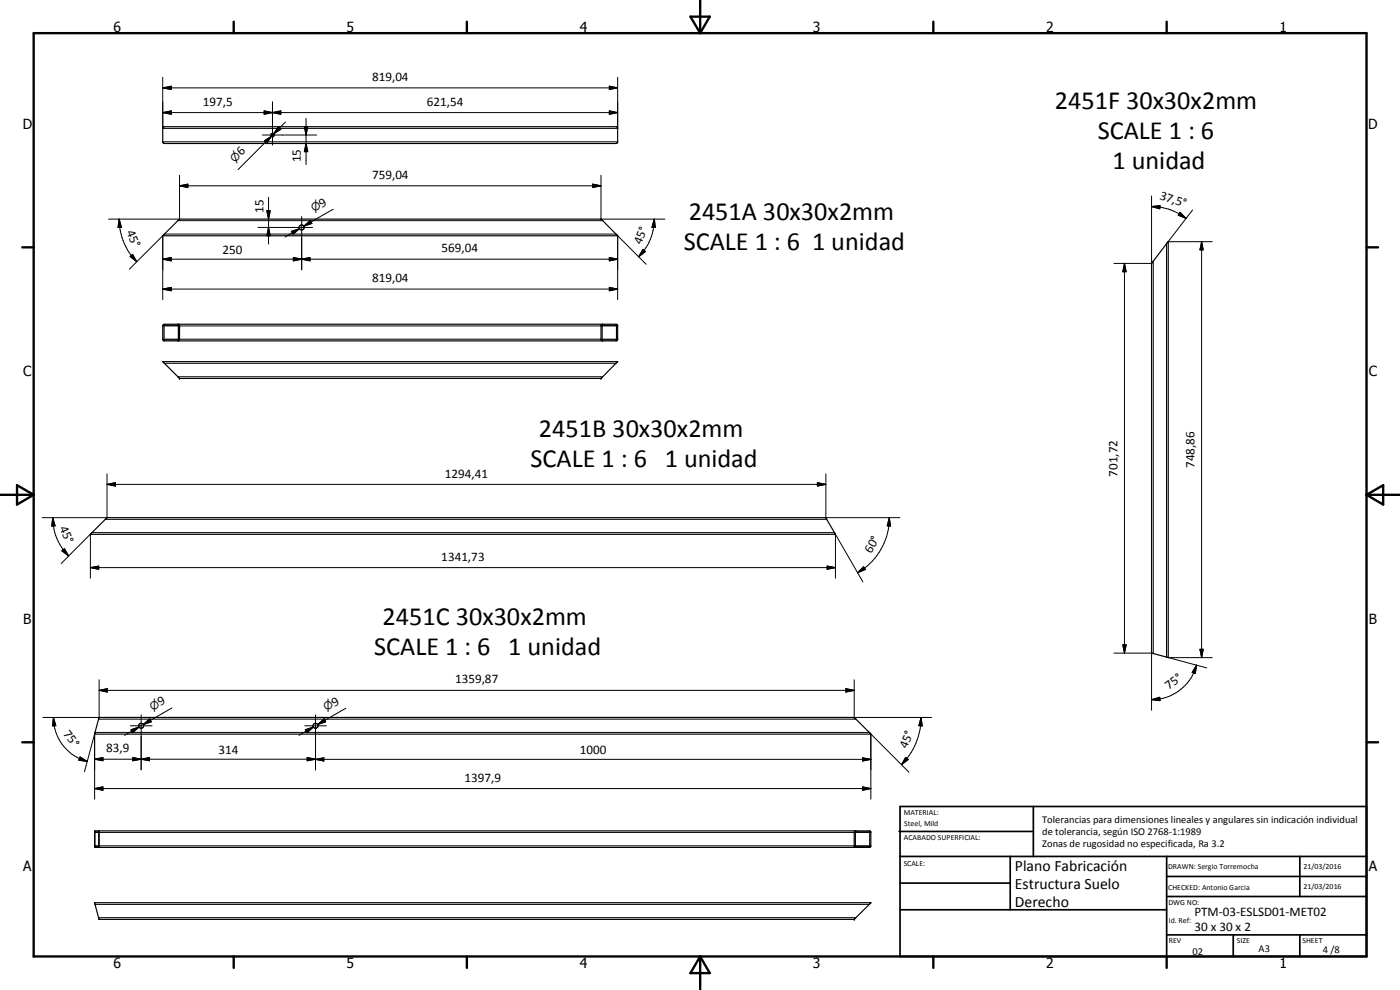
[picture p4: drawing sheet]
<svg xmlns="http://www.w3.org/2000/svg" width="420mm" height="297mm" viewBox="0 0 420 297" stroke-linecap="round" stroke-linejoin="round" font-family="sans-serif">
<g fill="none" stroke="#000" stroke-width=".35">
<path d="M48.9 38.3l.3-.3h135.8l.4 .4v4.3l-.5 .4h-135.6l-.5-.6zM48.8 70.7h136.6l-5-5h-126.5l-5 5M48.9 97.5l.4-.2h135.6l.5 .4v4.2l-.4 .4h-135.8l-.4-.5zM49.2 97.7h4.3v4.2h-4.3zM53.4 97.3l.5 .4v4.2l-.4 .4M180.7 97.7v4.2l.2 .1 4.1-.1v-4.2M180.8 97.7h4.2M180.8 97.7h-.1M180.9 97.3l-.5 .4v4.2l.4 .4M185 97.7h.1M48.8 108.5h136.6l-5 5h-126.5zM27.5 159.9l4.6-4.6h215.8l2.8 5h-223.6z"/>
<path d="M350.6 197.3l-5-1.3v-117l5-6.5v124.8M29.7 215.3h226.7l5 5h-233zM28.4 249.3h232.6l.4 .3v4.3l-.4 .4h-232.5zM28.5 249.6h1.1v4.3h-1.1zM28.5 249.6h.1M29.6 249.3h.1M29.7 249.3l-.1 5M256.7 249.3l-.3 .3v4.3l.3 .4M256.8 249.6h4.1v4.3l-4.2-.1zM28.4 270.8l233 .1-5 4.9h-226.7zM261.4 270.9h-.1"/>
<circle cx="81.8" cy="40.5" r=".51"/>
<circle cx="90.5" cy="68.2" r=".76"/>
<circle cx="42.4" cy="217.8" r=".76"/>
<circle cx="94.7" cy="217.8" r=".75"/>
</g>
<g fill="#000">
<circle cx="53.9" cy="65.7" r=".18"/>
<circle cx="180.4" cy="65.7" r=".18"/>
<circle cx="185.4" cy="70.7" r=".18"/>
<circle cx="350.6" cy="72.5" r=".18"/>
<circle cx="53.9" cy="113.5" r=".18"/>
<circle cx="180.4" cy="113.5" r=".18"/>
<circle cx="27.1" cy="160.3" r=".18"/>
<circle cx="250.7" cy="160.3" r=".18"/>
<circle cx="256.4" cy="215.3" r=".18"/>
<circle cx="261.4" cy="220.3" r=".18"/>
<circle cx="256.4" cy="275.8" r=".18"/>
</g>
<g fill="none" stroke="#000" stroke-width=".3">
<path d="M48.8 26.4l2.6-.5v.9zM48.8 33.8l2.6-.5v1zM48.8 23.2v15.3h136.6v-15.3M48.8 26.4h136.6M48.8 33.8h136.6M79.3 33.3l2.5 .5-2.5 .5zM79.3 33.3l5 1v-1l-5 1zM81.8 33.8l2.5-.5v1zM81.8 30.6v12.9M83.6 38.1l.7 .7-2.2 1.4zM85.7 36.6l-3.6 3.6M91.3 38h1.1l-.5 2.5z"/>
<path d="M91.9 35.5v13.9M182.9 25.9l2.5 .5-2.5 .4zM182.9 33.3l2.5 .5-2.5 .5zM48.8 42.5h136.6M53.9 55.8l2.5-.6v1.1zM53.9 55.8h126.5M53.9 52.6v13.1h-21.3M78.8 40.5h16.2M79.3 42.3l2.1-1.4-1.4 2.1zM80.6 59.2v14M81.4 40.9l-10 10M91.9 43.1l.5 2.4h-1.1z"/>
<path d="M177.9 55.2l2.5 .6-2.5 .5zM180.4 52.6v13.1h19.1M345.6 58.8v20.2h-11.3M35.8 65.7l.6 2.5h-1zM35.8 65.7a18.1 18.1 0 0 0 5.3 12.8M39.1 77l.7-.7 1.3 2.2zM48.8 77.8l2.6-.5v1zM48.8 70.7v19.2M48.8 77.8h136.6M53.4 66.2h127.5M77.4 68.2h16.4M80.1 63.2h1l-.5 2.5z"/>
<path d="M80.6 68.2l.5 2.5h-1zM87.4 69.4l2.5-.8-1.9 1.7zM88 77.3l2.5 .5-2.5 .5zM88 77.3l5 1v-1l-5 1zM89.9 68.6l-4.4 2.5M90.5 77.8l2.5-.5v1zM90.5 65v15.9M91.2 67.9l1.9-1.7 .5 .9zM93.4 66.6l-2.2 1.3M100 62.8l-8.8 5.1M182.9 77.3l2.5 .5-2.5 .5zM185.4 70.7v19.2"/>
<path d="M192.9 74.8l.8 .7-2 1.5zM193.9 79.3l-9-9.1h-135.6l-10.5 10.6M196.4 65.7l.3 2.5h-1zM196.4 65.7a15.9 15.9 0 0 1-4.7 11.3M337.5 79l.5 2.5h-1zM337.5 79v117M345.6 62l2.5-.3v1zM345.6 62a16.6 16.6 0 0 1 10.4 3.5M346.1 78.4v117.7M350.6 72.5h13.2M354.1 63.7l1.9 1.8-2.4-.9zM357.9 63l-7.8 10.2v123.9l12.1 3.3"/>
<path d="M360.6 72.5l.5 2.5h-1zM360.6 72.5v124.8M48.8 86.7l2.6-.5v1zM48.8 86.7h136.6M49.2 97.8h4.3M53.9 97.8h126.5M180.7 97.8h4.3M182.9 86.2l2.5 .5-2.5 .5zM49.2 101.8h4.3M49.3 109h135.6M53.4 113h127.5M53.9 101.8h126.5"/>
<path d="M180.7 101.8h4.3M15.8 155.3l.7 2.5-1 .1zM15.8 155.3a16.1 16.1 0 0 0 4.8 11.5M31.6 155.8h216.5M32.1 145.3l2.5-.5v1zM32.1 142.2v13.1h-19.5M32.1 145.3h215.8M245.3 144.8l2.6 .5-2.6 .5zM247.9 142.2v13.1h22.2M266.9 155.3l.3 2.6-.9-.1zM266.9 155.3a19 19 0 0 1-9.5 16.5M18.4 169.1l9.2-9.3h222.8l8.6 14.8"/>
<path d="M18.6 165.3l.7-.7 1.3 2.2zM27.1 170.3l2.5-.5v1zM27.1 170.3h223.6M27.1 160.3v13.2M248.2 169.8l2.5 .5-2.5 .5zM250.7 160.3v13.2M257.4 171.8l1.8-1.7 .5 .8zM259.2 170.1l.5 .8-2.3 .9zM334.3 196h11.3v17.1M337 193.5h1l-.5 2.5zM350.6 197.3h13.2M359.1 199.6l-.4 2.5-.9-.3z"/>
<path d="M359.1 199.6a14 14 0 0 1-13.5 10.3M360.1 194.8h1l-.5 2.5zM16 215.3l.8 2.4-1 .1zM16 215.3a13.7 13.7 0 0 0 4.9 10.5l2.9 1.8 2.4 .9M29.6 215.8h227.3M29.7 207.1l2.5-.5v1zM29.7 207.1h226.7M29.7 204v11.3h-16.8M39.1 217.8h6.5M39.3 218.9l2.4-.8-1.9 1.7zM41.7 218.1l-4.3 2.5M42.4 214.5v16.5"/>
<path d="M43 217.4l1.9-1.7 .5 .9zM45.2 216.2l-2.2 1.2M51.6 212.4l-8.6 5M91.5 217.8h6.4M91.6 218.9l2.5-.8-2 1.7zM94.1 218.1l-4.4 2.5M94.7 214.5v16.5M95.3 217.4l2-1.7 .4 .9zM97.5 216.2l-2.2 1.2M103.8 212.5l-8.5 4.9M253.9 206.6l2.5 .5-2.5 .5zM256.4 204v11.3h23.2"/>
<path d="M276.4 215.3l.4 2.5-1.1-.1zM276.4 215.3a20 20 0 0 1-5.9 14.1M345.6 209.9l2.5-.7v1zM24 227.1l2.2 1.4-2.5-.4zM25.3 231.6l3.2-11.8h232.4l11.9 11.9M28.4 236.6l2.5-.5v1zM28.4 227.8l2.5-.5v1zM28.4 236.6h233M28.4 220.3v19.5M28.4 227.8h66.3M39.9 227.3l2.5 .5-2.5 .5zM42.4 227.8l2.5-.5v1z"/>
<path d="M92.2 227.3l2.5 .5-2.5 .5zM92.2 227.3l5 1v-.9l-5 .9zM94.7 227.8l2.5-.4v.9zM94.7 227.8h166.7M258.9 236.1l2.5 .5-2.5 .5zM258.9 227.4l2.5 .4-2.5 .5zM261.4 220.3v19.5M271.8 227.2l.8 .7-2.1 1.5zM28.5 249.8h1.1M28.5 253.8h1.1M29.7 249.8h226.7M29.7 253.8h226.7"/>
<path d="M256.7 249.8h4.3M256.7 253.8h4.3M28.5 271.4h232.4M29.6 275.3h227.3"/>
</g>
<g fill="none" stroke="#000" stroke-width=".71">
<path d="M10.1 9.9h400v277.1h-400zM70.1 6.5v3.4M140.1 6.5v3.4M207.2 5h5.8l-2.9 4.9zM210.1 0v9.9M280.1 6.5v3.4M350.1 6.5v3.4M6.7 74.2h3.4M410.1 74.2h3.5M.1 148.5h10M5.1 145.6l5 2.9-5 2.9zM410.1 148.5h10"/>
<path d="M410.1 148.5l5-2.9v5.8zM6.7 222.7h3.4M410.1 222.7h3.5M70.1 287v3.4M140.1 287v3.4M210.1 287v10M210.1 287l2.9 5h-5.8zM280.1 287v3.4M350.1 287v3.4"/>
</g>
<g fill="none" stroke="#000" stroke-width=".51">
<path d="M269.8 249.5h40.3M270.1 242h140v45h-140zM270.1 257h140M303.2 257v16M310.1 242v15M350.1 257v30M390.1 257v12M270.1 265h33.1M270.1 273h80M350.1 269h60M350.1 263h60M350.1 280.5h60"/>
<path d="M370.1 280.5v6.5M390.1 280.5v6.5"/>
</g>
<g fill="#000">
<path d="M48.8 26.4l2.6-.5v.9zM48.8 33.8l2.6-.5v1zM79.3 33.3l2.5 .5-2.5 .5zM83.6 38.1l.7 .7-2.2 1.4zM81.8 33.8l2.5-.5v1zM91.3 38h1.1l-.5 2.5zM182.9 25.9l2.5 .5-2.5 .4zM182.9 33.3l2.5 .5-2.5 .5zM53.9 55.8l2.5-.6v1.1zM79.3 42.3l2.1-1.4-1.4 2.1zM91.9 43.1l.5 2.4h-1.1zM177.9 55.2l2.5 .6-2.5 .5z"/>
<path d="M35.8 65.7l.6 2.5h-1zM39.1 77l.7-.7 1.3 2.2zM48.8 77.8l2.6-.5v1zM80.1 63.2h1l-.5 2.5zM80.6 68.2l.5 2.5h-1zM87.4 69.4l2.5-.8-1.9 1.7zM88 77.3l2.5 .5-2.5 .5zM90.5 77.8l2.5-.5v1zM91.2 67.9l1.9-1.7 .5 .9zM182.9 77.3l2.5 .5-2.5 .5zM192.9 74.8l.8 .7-2 1.5zM196.4 65.7l.3 2.5h-1z"/>
<path d="M345.6 62l2.5-.3v1zM354.1 63.7l1.9 1.8-2.4-.9zM360.6 72.5l.5 2.5h-1zM48.8 86.7l2.6-.5v1zM182.9 86.2l2.5 .5-2.5 .5zM337.5 79l.5 2.5h-1zM15.8 155.3l.7 2.5-1 .1zM32.1 145.3l2.5-.5v1zM245.3 144.8l2.6 .5-2.6 .5zM266.9 155.3l.3 2.6-.9-.1zM18.6 165.3l.7-.7 1.3 2.2zM27.1 170.3l2.5-.5v1z"/>
<path d="M248.2 169.8l2.5 .5-2.5 .5zM257.4 171.8l1.8-1.7 .5 .8zM337 193.5h1l-.5 2.5zM360.1 194.8h1l-.5 2.5zM16 215.3l.8 2.4-1 .1zM29.7 207.1l2.5-.5v1zM39.3 218.9l2.4-.8-1.9 1.7zM43 217.4l1.9-1.7 .5 .9zM91.6 218.9l2.5-.8-2 1.7zM95.3 217.4l2-1.7 .4 .9zM253.9 206.6l2.5 .5-2.5 .5zM276.4 215.3l.4 2.5-1.1-.1z"/>
<path d="M345.6 209.9l2.5-.7v1zM359.1 199.6l-.4 2.5-.9-.3zM24 227.1l2.2 1.4-2.5-.4zM28.4 236.6l2.5-.5v1zM28.4 227.8l2.5-.5v1zM39.9 227.3l2.5 .5-2.5 .5zM42.4 227.8l2.5-.5v1zM92.2 227.3l2.5 .5-2.5 .5zM94.7 227.8l2.5-.4v.9zM258.9 236.1l2.5 .5-2.5 .5zM258.9 227.4l2.5 .4-2.5 .5zM271.8 227.2l.8 .7-2.1 1.5z"/>
</g>
<g font-size="7.9">
<text x="316.6" y="32.7">2451F 30x30x2mm</text>
<text x="329.4" y="41.7">SCALE 1 : 6</text>
<text x="333.9" y="50.7">1 unidad</text>
<text x="206.7" y="66.1">2451A 30x30x2mm</text>
<text x="205.2" y="75.1">SCALE 1 : 6 1 unidad</text>
<text x="161.7" y="131">2451B 30x30x2mm</text>
<text x="159.2" y="140">SCALE 1 : 6 1 unidad</text>
<text x="114.8" y="187.7">2451C 30x30x2mm</text>
<text x="112.3" y="196.6">SCALE 1 : 6 1 unidad</text>
</g>
<g font-size="4.7">
<text x="304.6" y="261.2">Plano Fabricación</text>
<text x="304.6" y="266.6">Estructura Suelo</text>
<text x="304.6" y="272">Derecho</text>
</g>
<g font-size="4.2">
<text x="34" y="9.6">6</text>
<text x="104" y="9.6">5</text>
<text x="174" y="9.6">4</text>
<text x="244" y="9.6">3</text>
<text x="314" y="9.6">2</text>
<text x="384" y="9.6">1</text>
<text x="6.8" y="38.7">D</text>
<text x="410.6" y="38.7">D</text>
<text x="7" y="112.9">C</text>
<text x="410.8" y="112.9">C</text>
<text x="7" y="187.1">B</text>
<text x="410.8" y="187.1">B</text>
<text x="7" y="261.4">A</text>
<text x="410.8" y="261.4">A</text>
<text x="34" y="290.4">6</text>
<text x="104" y="290.4">5</text>
<text x="174" y="290.4">4</text>
<text x="244" y="290.4">3</text>
<text x="314" y="290.4">2</text>
<text x="384" y="290.4">1</text>
</g>
<g font-size="3.9">
<text x="111.7" y="24.3">819,04</text>
<text x="60.9" y="31.7">197,5</text>
<text x="128.1" y="31.7">621,54</text>
<text x="72.5" y="46.9" transform="rotate(-45 72.5 46.9)">6</text>
<text x="90.3" y="48.7" transform="rotate(-90 90.3 48.7)">15</text>
<text x="111.7" y="53.7">759,04</text>
<text x="347.8" y="59.6" transform="rotate(19 347.8 59.6)">37,5°</text>
<text x="79.1" y="64" transform="rotate(-90 79.1 64)">15</text>
<text x="96.6" y="62.3" transform="rotate(-30 96.6 62.3)">9</text>
<text x="37.9" y="69.5" transform="rotate(68 37.9 69.5)">45°</text>
<text x="66.7" y="76.2">250</text>
<text x="132.5" y="75.7">569,04</text>
<text x="192.4" y="73.6" transform="rotate(-68 192.4 73.6)">45°</text>
<text x="111.7" y="84.7">819,04</text>
<text x="133.5" y="143.3">1294,41</text>
<text x="335.4" y="143" transform="rotate(-90 335.4 143)">701,72</text>
<text x="358.5" y="140.4" transform="rotate(-90 358.5 140.4)">748,86</text>
<text x="17.9" y="158.4" transform="rotate(68 17.9 158.4)">45°</text>
<text x="261.4" y="166.2" transform="rotate(-60 261.4 166.2)">60°</text>
<text x="132.4" y="168.3">1341,73</text>
<text x="136.6" y="205.1">1359,87</text>
<text x="350.8" y="207.1" transform="rotate(-37 350.8 207.1)">75°</text>
<text x="48.2" y="212" transform="rotate(-30 48.2 212)">9</text>
<text x="100.4" y="212" transform="rotate(-30 100.4 212)">9</text>
<text x="18.9" y="220.3" transform="rotate(53 18.9 220.3)">75°</text>
<text x="31.9" y="225.7">83,9</text>
<text x="65.6" y="226.2">314</text>
<text x="174.1" y="226.3">1000</text>
<text x="272.1" y="224.7" transform="rotate(-67 272.1 224.7)">45°</text>
<text x="139.4" y="234.5">1397,9</text>
<text x="358.5" y="275">PTM-03-ESLSD01-MET02</text>
<text x="358.5" y="279.4">30 x 30 x 2</text>
</g>
<g font-size="3.3">
<text x="70.5" y="48.9" transform="rotate(-45 70.5 48.9)">n</text>
<text x="94.1" y="63.7" transform="rotate(-30 94.1 63.7)">n</text>
<text x="45.8" y="213.4" transform="rotate(-30 45.8 213.4)">n</text>
<text x="97.9" y="213.4" transform="rotate(-30 97.9 213.4)">n</text>
</g>
<g font-size="3.1">
<text x="312.7" y="246.8">Tolerancias para dimensiones lineales y angulares sin indicación individual</text>
<text x="312.7" y="250.4">de tolerancia, según ISO 2768-1:1989</text>
<text x="312.7" y="254">Zonas de rugosidad no especificada, Ra 3.2</text>
<text x="357.9" y="286.4">02</text>
<text x="377.7" y="285.6">A3</text>
<text x="397" y="285.9">4 /8</text>
</g>
<g font-size="2.4">
<text x="271.2" y="244.4">MATERIAL:</text>
<text x="271.3" y="252">ACABADO SUPERFICIAL:</text>
<text x="271.4" y="247.9">Steel, Mild</text>
<text x="271.2" y="259.7">SCALE:</text>
<text x="350.6" y="260.8">DRAWN: Sergio Torremocha</text>
<text x="391.2" y="260.6">21/03/2016</text>
<text x="350.6" y="267">CHECKED: Antonio Garcia</text>
<text x="391.2" y="266.7">21/03/2016</text>
<text x="350.6" y="271.4">DWG NO:</text>
<text x="350.8" y="276.9">Id. Ref:</text>
<text x="350.8" y="282.8">REV</text>
<text x="371.2" y="282.9">SIZE</text>
<text x="390.9" y="282.9">SHEET</text>
</g>
</svg>
